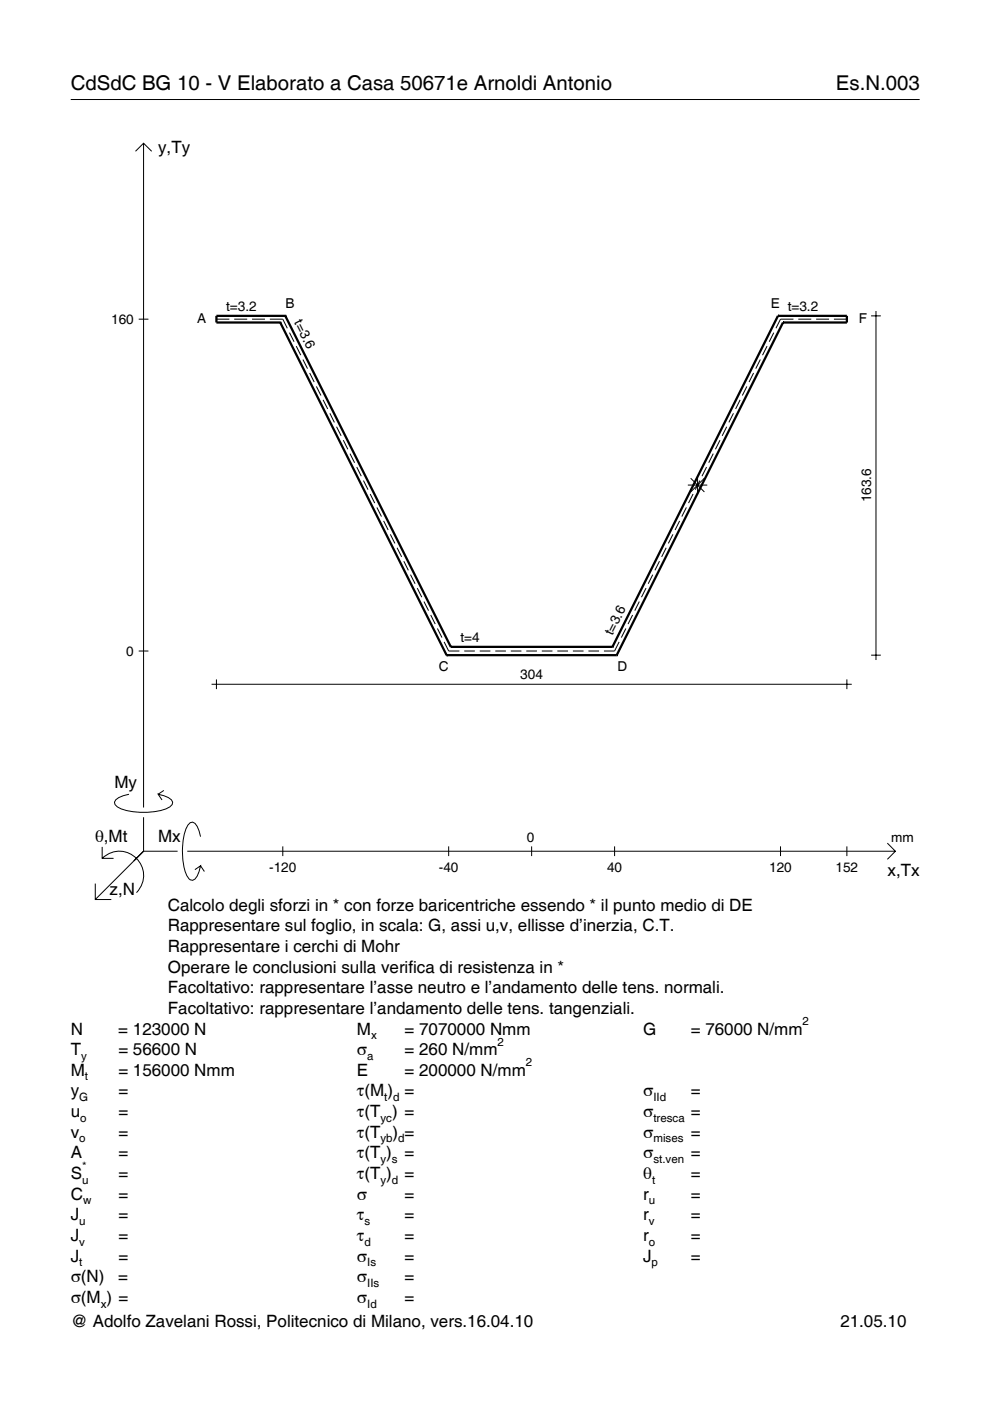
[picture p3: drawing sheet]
<svg xmlns="http://www.w3.org/2000/svg" width="210mm" height="297mm" viewBox="0 0 210 297" stroke-linecap="round" stroke-linejoin="round" font-family="sans-serif">
<g fill="none" stroke="#000" stroke-width=".21">
<path d="M15 21.1h180M28.7 32.1l1.7-1.7 1.8 1.7M30.4 30.4v140.8M29.4 67.7h2.1M45.9 67.7h2.7M49.7 67.7h2.7M53.4 67.7h2.8M57.2 67.7h2.8l.9 1.9M61.4 70.5l.9 2M62.8 73.4l1 1.9M64.2 76.2l1 2M65.7 79.1l.9 1.9"/>
<path d="M159.8 79.1l-1 1.9M161.2 76.2l-1 2M162.6 73.4l-.9 1.9M164.1 70.5l-1 2M168.2 67.7h-2.7l-1 1.9M169.3 67.7h2.7M173 67.7h2.8M176.8 67.7h2.8M184.7 67h2.1M185.7 65.9v74M67.1 81.9l.9 2M68.5 84.8l1 1.9"/>
<path d="M69.9 87.6l1 2M71.4 90.5l.9 1.9M72.8 93.3l.9 2M74.2 96.2l1 1.9M75.6 99l1 2M149.8 99l-1 2M151.2 96.2l-.9 1.9M152.7 93.3l-1 2M154.1 90.5l-1 1.9M155.5 87.6l-1 2M156.9 84.8l-.9 1.9M158.4 81.9l-1 2"/>
<path d="M77.1 101.9l.9 1.9M78.5 104.7l.9 2M79.9 107.6l1 1.9M81.3 110.4l1 2M82.8 113.3l.9 1.9M84.2 116.1l1 2M85.6 119l1 1.9M139.8 119l-.9 1.9M141.2 116.1l-.9 2M142.7 113.3l-1 1.9M144.1 110.4l-1 2M145.5 107.6l-.9 1.9"/>
<path d="M145.8 102.8h4.2M146.4 101.4l2.9 2.9M146.9 104.7l-.9 2M147.9 100.8v4.1M148.4 101.9l-1 1.9M149.3 101.4l-2.9 2.9M29.4 138h2.1M87 121.8l1 2M88.5 124.7l.9 1.9M89.9 127.5l1 2M91.3 130.4l1 1.9M92.7 133.2l1 2"/>
<path d="M94.2 136.1l.9 1.9h2.3M98.4 138h2.3M101.7 138h2.3M105 138h2.3M108.3 138h2.3M111.6 138h2.2M114.9 138h2.2M118.2 138h2.2M121.5 138h2.2M124.8 138h2.2M131.3 136.1l-1 1.9h-2.3M132.7 133.2l-1 2"/>
<path d="M134.1 130.4l-.9 1.9M135.5 127.5l-.9 2M137 124.7l-1 1.9M138.4 121.8l-1 2M184.7 138.9h2.1M44.9 145.1h135.7M45.9 144v2.1M179.6 144v2.1M21.7 179.6v2.4h2.4M27.3 168.4a3.6 3.6 0 0 0-3 1.7l.1 .5a5.6 5.6 0 0 0 3.8 1.5 13.4 13.4 0 0 0 7.8-1l.5-.5 .1-.5a3.6 3.6 0 0 0-3.1-1.7l.8 1.2M30.4 173.3v7.2M34.7 167.6l-1.2 .8"/>
<path d="M42.5 177.4a3.6 3.6 0 0 0-1.7-3.1l-.5 .1a5.7 5.7 0 0 0-1.5 3.8 13.9 13.9 0 0 0 1.1 7.9l.4 .4 .5 .1a3.6 3.6 0 0 0 1.7-3l-1.2 .8M60 179.4v2.1M95.1 179.4v2.1M112.7 179.4v2.1M130.3 179.4v2.1M165.5 179.4v2.1M179.6 179.4v2.1M188.1 178.8l1.7 1.7-1.7 1.7M20.2 187.3v3.4h3.4M21.7 182a5.1 5.1 0 0 1 7.2 0 5.1 5.1 0 0 1 0 7.3M30.4 180.5l-10.2 10.2M30.4 180.5h7.2"/>
<path d="M39.7 180.5h150.1M42.5 183.6l.8 1.2"/>
</g>
<g fill="none" stroke="#000" stroke-width=".48">
<path d="M59.4 68.4h.1M59.4 68.4l35.3 70.5M60.5 67h.1M60.5 67h-14.6v1.4h13.5M60.5 67l35.1 70.1M164.9 67h.1M164.9 67h14.7v1.4h-13.6M164.9 67l-35 70.1M166 68.4h.1M166 68.4l-35.2 70.5M94.7 138.9h.1M94.7 138.9h36.1"/>
<path d="M95.6 137.1h.1M95.6 137.1h34.3M129.9 137.1h.1M130.8 138.9h.1"/>
</g>
<g font-size="4.3">
<text x="15" y="19">CdSdC BG 10 - V Elaborato a Casa 50671e Arnoldi Antonio</text>
<text x="177.2" y="19">Es.N.003</text>
</g>
<g font-size="3.6">
<text x="33.5" y="32.4">y,Ty</text>
<text x="24.3" y="167.1">My</text>
<text x="20.1" y="178.4">θ,Mt</text>
<text x="33.5" y="178.4">Mx</text>
<text x="188.2" y="185.6">x,Tx</text>
<text x="23.2" y="189.7">z,N</text>
<text x="35.6" y="193.1">Calcolo degli sforzi in * con forze baricentriche essendo * il punto medio di DE</text>
<text x="35.6" y="197.5">Rappresentare sul foglio, in scala: G, assi u,v, ellisse d’inerzia, C.T.</text>
<text x="35.6" y="201.8">Rappresentare i cerchi di Mohr</text>
<text x="35.6" y="206.2">Operare le conclusioni sulla verifica di resistenza in *</text>
<text x="35.6" y="210.6">Facoltativo: rappresentare l’asse neutro e l’andamento delle tens. normali.</text>
<text x="35.6" y="215">Facoltativo: rappresentare l’andamento delle tens. tangenziali.</text>
<text x="15" y="219.3">N</text>
<text x="25.1" y="219.3">= 123000 N</text>
<text x="75.7" y="219.3">M</text>
<text x="85.8" y="219.3">= 7070000 Nmm</text>
<text x="136.4" y="219.3">G</text>
<text x="146.5" y="219.3">= 76000 N/mm</text>
<text x="15" y="223.7">T</text>
<text x="25.1" y="223.7">= 56600 N</text>
<text x="75.7" y="223.7">σ</text>
<text x="85.8" y="223.7">= 260 N/mm</text>
<text x="15" y="232.5">y</text>
<text x="15" y="228.1">M</text>
<text x="25.1" y="228.1">= 156000 Nmm</text>
<text x="25.1" y="232.5">=</text>
<text x="75.7" y="228.1">E</text>
<text x="75.7" y="232.5">τ(M ) =</text>
<text x="85.8" y="228.1">= 200000 N/mm</text>
<text x="136.4" y="232.5">σ</text>
<text x="146.5" y="232.5">=</text>
<text x="15" y="236.8">u</text>
<text x="25.1" y="236.8">=</text>
<text x="75.7" y="236.8">τ(T ) =</text>
<text x="136.4" y="236.8">σ</text>
<text x="146.5" y="236.8">=</text>
<text x="15" y="241.2">v</text>
<text x="15" y="245.6">A</text>
<text x="25.1" y="241.2">=</text>
<text x="25.1" y="245.6">=</text>
<text x="75.7" y="245.6">τ(T )</text>
<text x="75.7" y="241.2">τ(T</text>
<text x="83.3" y="241.2">) =</text>
<text x="85.8" y="245.6">=</text>
<text x="136.4" y="241.2">σ</text>
<text x="136.4" y="245.6">σ</text>
<text x="146.5" y="241.2">=</text>
<text x="146.5" y="245.6">=</text>
<text x="15" y="250">S</text>
<text x="25.1" y="250">=</text>
<text x="75.7" y="250">τ(T )</text>
<text x="85.8" y="250">=</text>
<text x="136.4" y="250">θ</text>
<text x="146.5" y="250">=</text>
<text x="15" y="254.3">C</text>
<text x="25.1" y="254.3">=</text>
<text x="75.7" y="254.3">σ</text>
<text x="85.8" y="254.3">=</text>
<text x="136.4" y="254.3">r</text>
<text x="146.5" y="254.3">=</text>
<text x="15" y="258.7">J</text>
<text x="15" y="263.1">J</text>
<text x="25.1" y="258.7">=</text>
<text x="25.1" y="263.1">=</text>
<text x="75.7" y="258.7">τ</text>
<text x="75.7" y="263.1">τ</text>
<text x="85.8" y="258.7">=</text>
<text x="85.8" y="263.1">=</text>
<text x="136.4" y="258.7">r</text>
<text x="136.4" y="263.1">r</text>
<text x="146.5" y="258.7">=</text>
<text x="146.5" y="263.1">=</text>
<text x="15" y="267.5">J</text>
<text x="25.1" y="267.5">=</text>
<text x="75.7" y="267.5">σ</text>
<text x="85.8" y="267.5">=</text>
<text x="136.4" y="267.5">J</text>
<text x="146.5" y="267.5">=</text>
<text x="15" y="271.8">σ(N)</text>
<text x="25.1" y="271.8">=</text>
<text x="75.7" y="271.8">σ</text>
<text x="85.8" y="271.8">=</text>
<text x="15" y="276.2">σ(M ) =</text>
<text x="15" y="281.4">@ Adolfo Zavelani Rossi, Politecnico di Milano, vers.16.04.10</text>
<text x="75.7" y="276.2">σ</text>
<text x="85.8" y="276.2">=</text>
<text x="178.2" y="281.4">21.05.10</text>
</g>
<g font-size="2.9">
<text x="47.9" y="65.9">t=3.2</text>
<text x="60.5" y="65.4">B</text>
<text x="163.4" y="65.4">E t=3.2</text>
<text x="23.6" y="68.7">160</text>
<text x="41.8" y="68.6">A</text>
<text x="62.3" y="68.3" transform="rotate(63 62.3 68.3)">t=3.6</text>
<text x="182.1" y="68.6">F</text>
<text x="184.7" y="106.5" transform="rotate(-90 184.7 106.5)">163.6</text>
<text x="97.6" y="136.1">t=4</text>
<text x="129.9" y="134.8" transform="rotate(-63 129.9 134.8)">t=3.6</text>
<text x="26.8" y="139">0</text>
<text x="93" y="142.2">C</text>
<text x="130.9" y="142.2">D</text>
<text x="110.3" y="144">304</text>
<text x="111.7" y="178.4">0</text>
<text x="189" y="178.4">mm</text>
<text x="57.1" y="184.9">-120</text>
<text x="93" y="184.9">-40</text>
<text x="128.7" y="184.9">40</text>
<text x="163.1" y="184.9">120</text>
<text x="177.2" y="184.9">152</text>
</g>
<g font-size="2.4">
<text x="78.7" y="220.3">x</text>
<text x="105.5" y="221.7">2</text>
<text x="170.2" y="217.3">2</text>
<text x="17.2" y="224.7">y</text>
<text x="77.9" y="224.7">a</text>
<text x="111.5" y="226.1">2</text>
<text x="16.8" y="233.5">G</text>
<text x="18" y="229.1">t</text>
<text x="81.5" y="233.5">t d</text>
<text x="138.5" y="233.5">IId</text>
<text x="17" y="237.8">o</text>
<text x="80.7" y="237.8">yc</text>
<text x="138.5" y="237.8">tresca</text>
<text x="16.8" y="242.2">o</text>
<text x="80.7" y="242.2">yb d</text>
<text x="138.5" y="242.2">mises</text>
<text x="17.4" y="251">u</text>
<text x="17.4" y="248">*</text>
<text x="80.7" y="246.6">y s</text>
<text x="80.7" y="251">y d</text>
<text x="138.2" y="251">t</text>
<text x="138.5" y="246.6">st.ven</text>
<text x="17.6" y="255.3">w</text>
<text x="137.6" y="255.3">u</text>
<text x="16.8" y="259.7">u</text>
<text x="77.3" y="259.7">s</text>
<text x="137.6" y="259.7">v</text>
<text x="16.8" y="264.1">v</text>
<text x="16.8" y="268.5">t</text>
<text x="77.3" y="264.1">d</text>
<text x="77.9" y="268.5">Is</text>
<text x="137.6" y="264.1">o</text>
<text x="138.2" y="268.5">p</text>
<text x="77.9" y="272.8">IIs</text>
<text x="21.4" y="277.2">x</text>
<text x="77.9" y="277.2">Id</text>
</g>
</svg>
